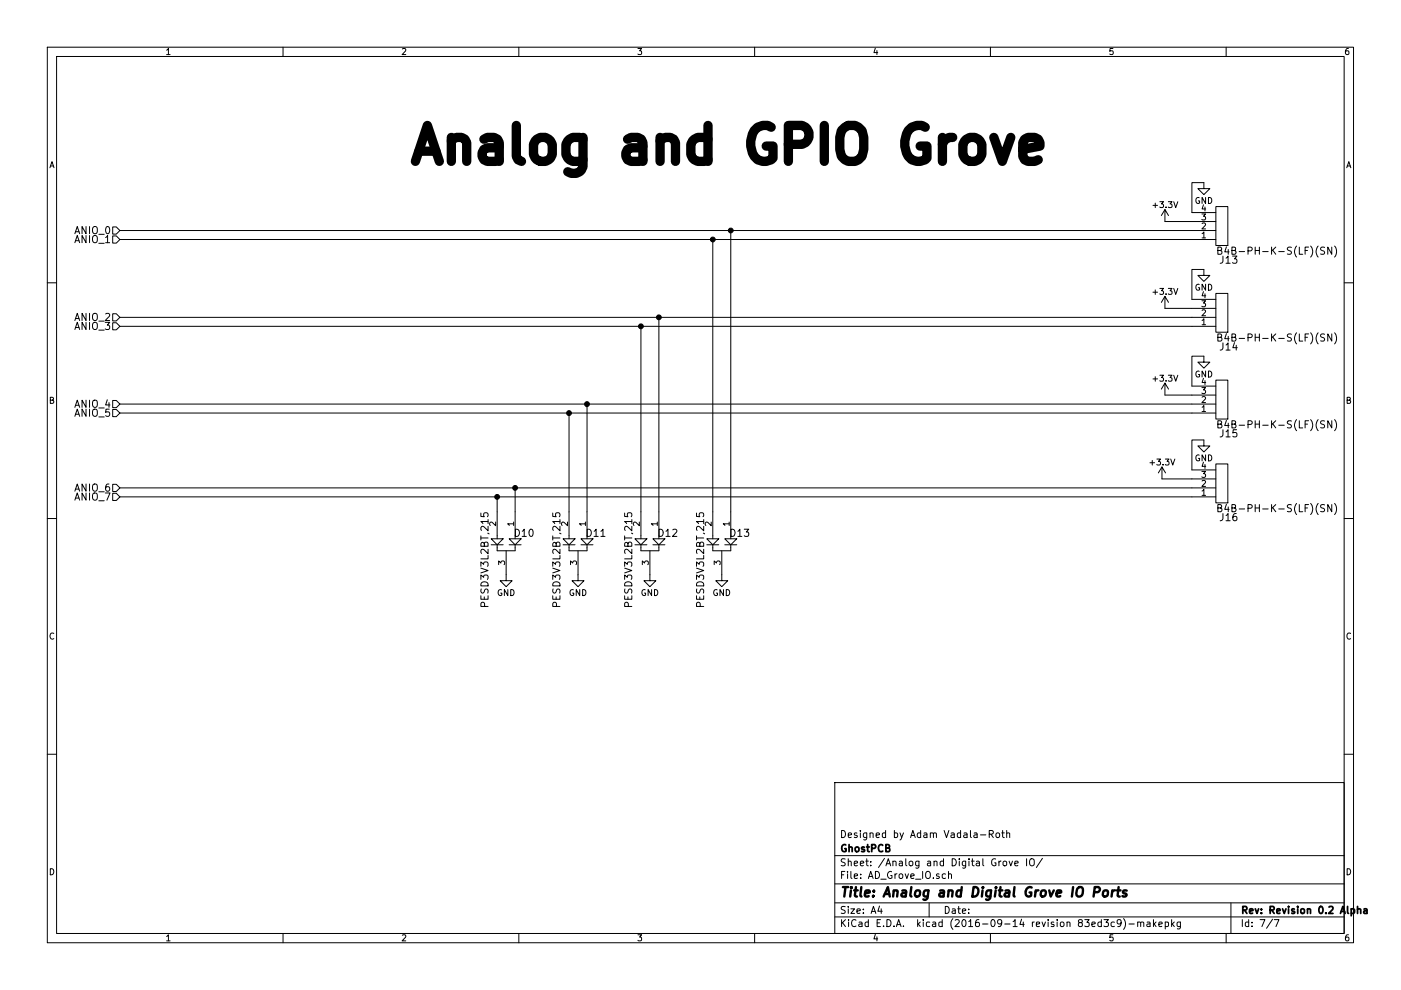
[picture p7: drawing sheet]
EESchema Schematic File Version 2
LIBS:power
LIBS:device
LIBS:transistors
LIBS:conn
LIBS:linear
LIBS:regul
LIBS:74xx
LIBS:cmos4000
LIBS:adc-dac
LIBS:memory
LIBS:xilinx
LIBS:microcontrollers
LIBS:dsp
LIBS:microchip
LIBS:analog_switches
LIBS:motorola
LIBS:texas
LIBS:intel
LIBS:audio
LIBS:interface
LIBS:digital-audio
LIBS:philips
LIBS:display
LIBS:cypress
LIBS:siliconi
LIBS:opto
LIBS:atmel
LIBS:contrib
LIBS:valves
LIBS:HydroPWNics_Lib
LIBS:ESP32-footprints-Shem-Lib
LIBS:ESP8266
LIBS:SunLeaf_V2-cache
EELAYER 25 0
EELAYER END
$Descr A4 11693 8268
encoding utf-8
Sheet 7 7
Title "Analog and Digital Grove IO Ports"
Date ""
Rev "Revision 0.2 Alpha"
Comp "GhostPCB"
Comment1 "Designed by Adam Vadala-Roth"
Comment2 ""
Comment3 ""
Comment4 ""
$EndDescr
Text HLabel 1000 1925 0    60   Input ~ 0
ANIO_0
Text HLabel 1000 2000 0    60   Input ~ 0
ANIO_1
Text HLabel 1000 2650 0    60   Input ~ 0
ANIO_2
Text HLabel 1000 2725 0    60   Input ~ 0
ANIO_3
Text HLabel 1000 3375 0    60   Input ~ 0
ANIO_4
Text HLabel 1000 3450 0    60   Input ~ 0
ANIO_5
Text HLabel 1000 4075 0    60   Input ~ 0
ANIO_6
Text HLabel 1000 4150 0    60   Input ~ 0
ANIO_7
$Comp
L PESD3V3L2BT,215 D10
U 1 1
P 4225 4525
F 0 "D10" V 4150 4675 60  0000 C CNN
F 1 "PESD3V3L2BT,215" H 4375 4350 60  0000 C CNN
F 2 "PCB_Footprints:PESD3V3L2BT,215" H 5650 6450 60  0001 C CNN
F 3 "http://www.nxp.com/documents/data_sheet/PESDXL2BT_SER.pdf" H 5850 6575 60  0001 C CNN
F 4 "0.15109 @ 6000" H 4075 4725 60  0001 C CNN "Cost"
F 5 "8 Sept 2016" H 4175 4825 60  0001 C CNN "Date Created"
F 6 "8 Sept 2016" H 4275 4925 60  0001 C CNN "Date Modified"
F 7 "Adam Vadala-Roth" H 4375 5025 60  0001 C CNN "Designer"
F 8 "1.13mm" H 4475 5125 60  0001 C CNN "Height"
F 9 "Yes" H 4575 5225 60  0001 C CNN "RhoS?"
F 10 "NXP Semiconductors" H 4675 5325 60  0001 C CNN "MFR"
F 11 "PESD3V3L2BT,215" H 4775 5425 60  0001 C CNN "MFR#"
F 12 "SMT/SMD" H 4875 5525 60  0001 C CNN "Mounting"
F 13 "2" H 4975 5625 60  0001 C CNN "Pin Count#"
F 14 "Active" H 5075 5725 60  0001 C CNN "Status"
F 15 "N/A" H 5175 5825 60  0001 C CNN "Tolerance"
F 16 "TVS Diode Array x2" H 5275 5925 60  0001 C CNN "Type"
F 17 "N/A" H 5375 6025 60  0001 C CNN "Voltage"
F 18 "N/A" H 5475 6125 60  0001 C CNN "Wattage"
F 19 "N/A" H 5575 6225 60  0001 C CNN "Component-Value"
F 20 "TVS DIODE 3.3VWM 26VC SOT23" H 5675 6325 60  0001 C CNN "Description"
	1    4225 4525
	0    1    1    0   
$EndComp
$Comp
L PESD3V3L2BT,215 D11
U 1 1
P 4825 4525
F 0 "D11" V 4750 4675 60  0000 C CNN
F 1 "PESD3V3L2BT,215" H 4975 4350 60  0000 C CNN
F 2 "PCB_Footprints:PESD3V3L2BT,215" H 6250 6450 60  0001 C CNN
F 3 "http://www.nxp.com/documents/data_sheet/PESDXL2BT_SER.pdf" H 6450 6575 60  0001 C CNN
F 4 "0.15109 @ 6000" H 4675 4725 60  0001 C CNN "Cost"
F 5 "8 Sept 2016" H 4775 4825 60  0001 C CNN "Date Created"
F 6 "8 Sept 2016" H 4875 4925 60  0001 C CNN "Date Modified"
F 7 "Adam Vadala-Roth" H 4975 5025 60  0001 C CNN "Designer"
F 8 "1.13mm" H 5075 5125 60  0001 C CNN "Height"
F 9 "Yes" H 5175 5225 60  0001 C CNN "RhoS?"
F 10 "NXP Semiconductors" H 5275 5325 60  0001 C CNN "MFR"
F 11 "PESD3V3L2BT,215" H 5375 5425 60  0001 C CNN "MFR#"
F 12 "SMT/SMD" H 5475 5525 60  0001 C CNN "Mounting"
F 13 "2" H 5575 5625 60  0001 C CNN "Pin Count#"
F 14 "Active" H 5675 5725 60  0001 C CNN "Status"
F 15 "N/A" H 5775 5825 60  0001 C CNN "Tolerance"
F 16 "TVS Diode Array x2" H 5875 5925 60  0001 C CNN "Type"
F 17 "N/A" H 5975 6025 60  0001 C CNN "Voltage"
F 18 "N/A" H 6075 6125 60  0001 C CNN "Wattage"
F 19 "N/A" H 6175 6225 60  0001 C CNN "Component-Value"
F 20 "TVS DIODE 3.3VWM 26VC SOT23" H 6275 6325 60  0001 C CNN "Description"
	1    4825 4525
	0    1    1    0   
$EndComp
$Comp
L PESD3V3L2BT,215 D12
U 1 1
P 5425 4525
F 0 "D12" V 5350 4675 60  0000 C CNN
F 1 "PESD3V3L2BT,215" H 5575 4350 60  0000 C CNN
F 2 "PCB_Footprints:PESD3V3L2BT,215" H 6850 6450 60  0001 C CNN
F 3 "http://www.nxp.com/documents/data_sheet/PESDXL2BT_SER.pdf" H 7050 6575 60  0001 C CNN
F 4 "0.15109 @ 6000" H 5275 4725 60  0001 C CNN "Cost"
F 5 "8 Sept 2016" H 5375 4825 60  0001 C CNN "Date Created"
F 6 "8 Sept 2016" H 5475 4925 60  0001 C CNN "Date Modified"
F 7 "Adam Vadala-Roth" H 5575 5025 60  0001 C CNN "Designer"
F 8 "1.13mm" H 5675 5125 60  0001 C CNN "Height"
F 9 "Yes" H 5775 5225 60  0001 C CNN "RhoS?"
F 10 "NXP Semiconductors" H 5875 5325 60  0001 C CNN "MFR"
F 11 "PESD3V3L2BT,215" H 5975 5425 60  0001 C CNN "MFR#"
F 12 "SMT/SMD" H 6075 5525 60  0001 C CNN "Mounting"
F 13 "2" H 6175 5625 60  0001 C CNN "Pin Count#"
F 14 "Active" H 6275 5725 60  0001 C CNN "Status"
F 15 "N/A" H 6375 5825 60  0001 C CNN "Tolerance"
F 16 "TVS Diode Array x2" H 6475 5925 60  0001 C CNN "Type"
F 17 "N/A" H 6575 6025 60  0001 C CNN "Voltage"
F 18 "N/A" H 6675 6125 60  0001 C CNN "Wattage"
F 19 "N/A" H 6775 6225 60  0001 C CNN "Component-Value"
F 20 "TVS DIODE 3.3VWM 26VC SOT23" H 6875 6325 60  0001 C CNN "Description"
	1    5425 4525
	0    1    1    0   
$EndComp
$Comp
L PESD3V3L2BT,215 D13
U 1 1
P 6025 4525
F 0 "D13" V 5950 4675 60  0000 C CNN
F 1 "PESD3V3L2BT,215" H 6175 4350 60  0000 C CNN
F 2 "PCB_Footprints:PESD3V3L2BT,215" H 7450 6450 60  0001 C CNN
F 3 "http://www.nxp.com/documents/data_sheet/PESDXL2BT_SER.pdf" H 7650 6575 60  0001 C CNN
F 4 "0.15109 @ 6000" H 5875 4725 60  0001 C CNN "Cost"
F 5 "8 Sept 2016" H 5975 4825 60  0001 C CNN "Date Created"
F 6 "8 Sept 2016" H 6075 4925 60  0001 C CNN "Date Modified"
F 7 "Adam Vadala-Roth" H 6175 5025 60  0001 C CNN "Designer"
F 8 "1.13mm" H 6275 5125 60  0001 C CNN "Height"
F 9 "Yes" H 6375 5225 60  0001 C CNN "RhoS?"
F 10 "NXP Semiconductors" H 6475 5325 60  0001 C CNN "MFR"
F 11 "PESD3V3L2BT,215" H 6575 5425 60  0001 C CNN "MFR#"
F 12 "SMT/SMD" H 6675 5525 60  0001 C CNN "Mounting"
F 13 "2" H 6775 5625 60  0001 C CNN "Pin Count#"
F 14 "Active" H 6875 5725 60  0001 C CNN "Status"
F 15 "N/A" H 6975 5825 60  0001 C CNN "Tolerance"
F 16 "TVS Diode Array x2" H 7075 5925 60  0001 C CNN "Type"
F 17 "N/A" H 7175 6025 60  0001 C CNN "Voltage"
F 18 "N/A" H 7275 6125 60  0001 C CNN "Wattage"
F 19 "N/A" H 7375 6225 60  0001 C CNN "Component-Value"
F 20 "TVS DIODE 3.3VWM 26VC SOT23" H 7475 6325 60  0001 C CNN "Description"
	1    6025 4525
	0    1    1    0   
$EndComp
Wire Wire Line
	1000 2650 9950 2650
Wire Wire Line
	1000 2725 9950 2725
Wire Wire Line
	1000 3375 9950 3375
Wire Wire Line
	1000 3450 9950 3450
Wire Wire Line
	1000 4075 9950 4075
Wire Wire Line
	1000 4150 9950 4150
Wire Wire Line
	1000 2000 9950 2000
Wire Wire Line
	1000 1925 9950 1925
Connection ~ 4300 4075
Connection ~ 4150 4150
Connection ~ 4900 3375
Connection ~ 4750 3450
Connection ~ 5350 2725
Connection ~ 5500 2650
Connection ~ 6100 1925
$Comp
L GND #PWR73
U 1 1
P 4225 4800
F 0 "#PWR73" H 4225 4550 50  0001 C CNN
F 1 "GND" H 4225 4650 50  0000 C CNN
F 2 "" H 4225 4800 50  0000 C CNN
F 3 "" H 4225 4800 50  0000 C CNN
	1    4225 4800
	1    0    0    -1  
$EndComp
$Comp
L GND #PWR74
U 1 1
P 4825 4800
F 0 "#PWR74" H 4825 4550 50  0001 C CNN
F 1 "GND" H 4825 4650 50  0000 C CNN
F 2 "" H 4825 4800 50  0000 C CNN
F 3 "" H 4825 4800 50  0000 C CNN
	1    4825 4800
	1    0    0    -1  
$EndComp
$Comp
L GND #PWR75
U 1 1
P 5425 4800
F 0 "#PWR75" H 5425 4550 50  0001 C CNN
F 1 "GND" H 5425 4650 50  0000 C CNN
F 2 "" H 5425 4800 50  0000 C CNN
F 3 "" H 5425 4800 50  0000 C CNN
	1    5425 4800
	1    0    0    -1  
$EndComp
$Comp
L GND #PWR76
U 1 1
P 6025 4800
F 0 "#PWR76" H 6025 4550 50  0001 C CNN
F 1 "GND" H 6025 4650 50  0000 C CNN
F 2 "" H 6025 4800 50  0000 C CNN
F 3 "" H 6025 4800 50  0000 C CNN
	1    6025 4800
	1    0    0    -1  
$EndComp
$Comp
L GND #PWR84
U 1 1
P 10050 3675
F 0 "#PWR84" H 10050 3425 50  0001 C CNN
F 1 "GND" H 10050 3525 50  0000 C CNN
F 2 "" H 10050 3675 50  0000 C CNN
F 3 "" H 10050 3675 50  0000 C CNN
	1    10050 3675
	1    0    0    -1  
$EndComp
$Comp
L GND #PWR83
U 1 1
P 10050 2975
F 0 "#PWR83" H 10050 2725 50  0001 C CNN
F 1 "GND" H 10050 2825 50  0000 C CNN
F 2 "" H 10050 2975 50  0000 C CNN
F 3 "" H 10050 2975 50  0000 C CNN
	1    10050 2975
	1    0    0    -1  
$EndComp
$Comp
L GND #PWR82
U 1 1
P 10050 2250
F 0 "#PWR82" H 10050 2000 50  0001 C CNN
F 1 "GND" H 10050 2100 50  0000 C CNN
F 2 "" H 10050 2250 50  0000 C CNN
F 3 "" H 10050 2250 50  0000 C CNN
	1    10050 2250
	1    0    0    -1  
$EndComp
$Comp
L GND #PWR81
U 1 1
P 10050 1525
F 0 "#PWR81" H 10050 1275 50  0001 C CNN
F 1 "GND" H 10050 1375 50  0000 C CNN
F 2 "" H 10050 1525 50  0000 C CNN
F 3 "" H 10050 1525 50  0000 C CNN
	1    10050 1525
	1    0    0    -1  
$EndComp
Wire Wire Line
	10050 3675 9950 3675
Wire Wire Line
	9950 3675 9950 3925
Wire Wire Line
	10050 2975 9950 2975
Wire Wire Line
	9950 2975 9950 3225
Wire Wire Line
	10050 2250 9950 2250
Wire Wire Line
	9950 2250 9950 2500
Wire Wire Line
	10050 1525 9950 1525
Wire Wire Line
	9950 1525 9950 1775
$Comp
L +3.3V #PWR77
U 1 1
P 9700 4000
F 0 "#PWR77" H 9700 3850 50  0001 C CNN
F 1 "+3.3V" H 9700 4140 50  0000 C CNN
F 2 "" H 9700 4000 50  0000 C CNN
F 3 "" H 9700 4000 50  0000 C CNN
	1    9700 4000
	1    0    0    -1  
$EndComp
Wire Wire Line
	9700 4000 9950 4000
$Comp
L +3.3V #PWR80
U 1 1
P 9725 3300
F 0 "#PWR80" H 9725 3150 50  0001 C CNN
F 1 "+3.3V" H 9725 3440 50  0000 C CNN
F 2 "" H 9725 3300 50  0000 C CNN
F 3 "" H 9725 3300 50  0000 C CNN
	1    9725 3300
	1    0    0    -1  
$EndComp
Wire Wire Line
	9950 3300 9725 3300
$Comp
L +3.3V #PWR79
U 1 1
P 9725 2575
F 0 "#PWR79" H 9725 2425 50  0001 C CNN
F 1 "+3.3V" H 9725 2715 50  0000 C CNN
F 2 "" H 9725 2575 50  0000 C CNN
F 3 "" H 9725 2575 50  0000 C CNN
	1    9725 2575
	1    0    0    -1  
$EndComp
Wire Wire Line
	9725 2575 9950 2575
$Comp
L +3.3V #PWR78
U 1 1
P 9725 1850
F 0 "#PWR78" H 9725 1700 50  0001 C CNN
F 1 "+3.3V" H 9725 1990 50  0000 C CNN
F 2 "" H 9725 1850 50  0000 C CNN
F 3 "" H 9725 1850 50  0000 C CNN
	1    9725 1850
	1    0    0    -1  
$EndComp
Wire Wire Line
	9725 1850 9950 1850
$Comp
L B4B-PH-K-S(LF)(SN) J13
U 1 1
P 10150 1925
F 0 "J13" H 10125 2175 60  0000 R CNN
F 1 "B4B-PH-K-S(LF)(SN)" H 10150 2100 60  0000 R CNN
F 2 "PCB_Footprints:B4B-PH-K-S(LF)(SN)" H 10000 2000 60  0001 C CNN
F 3 "http://www.jst-mfg.com/product/pdf/eng/ePH.pdf" H 9875 2300 60  0001 C CNN
F 4 "0.09682 @ 5000" H 9975 2400 60  0001 C CNN "Cost"
F 5 "9 Sept 2016" H 10075 2500 60  0001 C CNN "Date Created "
F 6 "9 Sept 2016" H 10175 2600 60  0001 C CNN "Date Modified"
F 7 "Adam Vadala-Roth" H 10275 2700 60  0001 C CNN "Designer "
F 8 "8mm" H 10375 2800 60  0001 C CNN "Height"
F 9 "Yes" H 10475 2900 60  0001 C CNN "RHoS?"
F 10 "JST Sales America Inc" H 10575 3000 60  0001 C CNN "MFR"
F 11 "B4B-PH-K-S(LF)(SN)" H 10675 3100 60  0001 C CNN "MFR#"
F 12 "Through Hole" H 10775 3200 60  0001 C CNN "Mounting"
F 13 "4" H 10875 3300 60  0001 C CNN "Pin Count#"
F 14 "Active" H 10975 3400 60  0001 C CNN "Status"
F 15 "N/A" H 11075 3500 60  0001 C CNN "Tolerance"
F 16 "Through Hole vertical connector." H 11175 3600 60  0001 C CNN "Type"
F 17 "N/A" H 11275 3700 60  0001 C CNN "Voltage"
F 18 "N/A" H 11375 3800 60  0001 C CNN "Wattage"
F 19 "N/A" H 11475 3900 60  0001 C CNN "Component-Value"
F 20 "4 Positions Header, Shrouded Connector 0.079\" (2.00mm) Through Hole Tin" H 11575 4000 60  0001 C CNN "Description"
	1    10150 1925
	-1   0    0    1   
$EndComp
$Comp
L B4B-PH-K-S(LF)(SN) J14
U 1 1
P 10150 2650
F 0 "J14" H 10125 2900 60  0000 R CNN
F 1 "B4B-PH-K-S(LF)(SN)" H 10150 2825 60  0000 R CNN
F 2 "PCB_Footprints:B4B-PH-K-S(LF)(SN)" H 10000 2725 60  0001 C CNN
F 3 "http://www.jst-mfg.com/product/pdf/eng/ePH.pdf" H 9875 3025 60  0001 C CNN
F 4 "0.09682 @ 5000" H 9975 3125 60  0001 C CNN "Cost"
F 5 "9 Sept 2016" H 10075 3225 60  0001 C CNN "Date Created "
F 6 "9 Sept 2016" H 10175 3325 60  0001 C CNN "Date Modified"
F 7 "Adam Vadala-Roth" H 10275 3425 60  0001 C CNN "Designer "
F 8 "8mm" H 10375 3525 60  0001 C CNN "Height"
F 9 "Yes" H 10475 3625 60  0001 C CNN "RHoS?"
F 10 "JST Sales America Inc" H 10575 3725 60  0001 C CNN "MFR"
F 11 "B4B-PH-K-S(LF)(SN)" H 10675 3825 60  0001 C CNN "MFR#"
F 12 "Through Hole" H 10775 3925 60  0001 C CNN "Mounting"
F 13 "4" H 10875 4025 60  0001 C CNN "Pin Count#"
F 14 "Active" H 10975 4125 60  0001 C CNN "Status"
F 15 "N/A" H 11075 4225 60  0001 C CNN "Tolerance"
F 16 "Through Hole vertical connector." H 11175 4325 60  0001 C CNN "Type"
F 17 "N/A" H 11275 4425 60  0001 C CNN "Voltage"
F 18 "N/A" H 11375 4525 60  0001 C CNN "Wattage"
F 19 "N/A" H 11475 4625 60  0001 C CNN "Component-Value"
F 20 "4 Positions Header, Shrouded Connector 0.079\" (2.00mm) Through Hole Tin" H 11575 4725 60  0001 C CNN "Description"
	1    10150 2650
	-1   0    0    1   
$EndComp
$Comp
L B4B-PH-K-S(LF)(SN) J15
U 1 1
P 10150 3375
F 0 "J15" H 10125 3625 60  0000 R CNN
F 1 "B4B-PH-K-S(LF)(SN)" H 10150 3550 60  0000 R CNN
F 2 "PCB_Footprints:B4B-PH-K-S(LF)(SN)" H 10000 3450 60  0001 C CNN
F 3 "http://www.jst-mfg.com/product/pdf/eng/ePH.pdf" H 9875 3750 60  0001 C CNN
F 4 "0.09682 @ 5000" H 9975 3850 60  0001 C CNN "Cost"
F 5 "9 Sept 2016" H 10075 3950 60  0001 C CNN "Date Created "
F 6 "9 Sept 2016" H 10175 4050 60  0001 C CNN "Date Modified"
F 7 "Adam Vadala-Roth" H 10275 4150 60  0001 C CNN "Designer "
F 8 "8mm" H 10375 4250 60  0001 C CNN "Height"
F 9 "Yes" H 10475 4350 60  0001 C CNN "RHoS?"
F 10 "JST Sales America Inc" H 10575 4450 60  0001 C CNN "MFR"
F 11 "B4B-PH-K-S(LF)(SN)" H 10675 4550 60  0001 C CNN "MFR#"
F 12 "Through Hole" H 10775 4650 60  0001 C CNN "Mounting"
F 13 "4" H 10875 4750 60  0001 C CNN "Pin Count#"
F 14 "Active" H 10975 4850 60  0001 C CNN "Status"
F 15 "N/A" H 11075 4950 60  0001 C CNN "Tolerance"
F 16 "Through Hole vertical connector." H 11175 5050 60  0001 C CNN "Type"
F 17 "N/A" H 11275 5150 60  0001 C CNN "Voltage"
F 18 "N/A" H 11375 5250 60  0001 C CNN "Wattage"
F 19 "N/A" H 11475 5350 60  0001 C CNN "Component-Value"
F 20 "4 Positions Header, Shrouded Connector 0.079\" (2.00mm) Through Hole Tin" H 11575 5450 60  0001 C CNN "Description"
	1    10150 3375
	-1   0    0    1   
$EndComp
$Comp
L B4B-PH-K-S(LF)(SN) J16
U 1 1
P 10150 4075
F 0 "J16" H 10125 4325 60  0000 R CNN
F 1 "B4B-PH-K-S(LF)(SN)" H 10150 4250 60  0000 R CNN
F 2 "PCB_Footprints:B4B-PH-K-S(LF)(SN)" H 10000 4150 60  0001 C CNN
F 3 "http://www.jst-mfg.com/product/pdf/eng/ePH.pdf" H 9875 4450 60  0001 C CNN
F 4 "0.09682 @ 5000" H 9975 4550 60  0001 C CNN "Cost"
F 5 "9 Sept 2016" H 10075 4650 60  0001 C CNN "Date Created "
F 6 "9 Sept 2016" H 10175 4750 60  0001 C CNN "Date Modified"
F 7 "Adam Vadala-Roth" H 10275 4850 60  0001 C CNN "Designer "
F 8 "8mm" H 10375 4950 60  0001 C CNN "Height"
F 9 "Yes" H 10475 5050 60  0001 C CNN "RHoS?"
F 10 "JST Sales America Inc" H 10575 5150 60  0001 C CNN "MFR"
F 11 "B4B-PH-K-S(LF)(SN)" H 10675 5250 60  0001 C CNN "MFR#"
F 12 "Through Hole" H 10775 5350 60  0001 C CNN "Mounting"
F 13 "4" H 10875 5450 60  0001 C CNN "Pin Count#"
F 14 "Active" H 10975 5550 60  0001 C CNN "Status"
F 15 "N/A" H 11075 5650 60  0001 C CNN "Tolerance"
F 16 "Through Hole vertical connector." H 11175 5750 60  0001 C CNN "Type"
F 17 "N/A" H 11275 5850 60  0001 C CNN "Voltage"
F 18 "N/A" H 11375 5950 60  0001 C CNN "Wattage"
F 19 "N/A" H 11475 6050 60  0001 C CNN "Component-Value"
F 20 "4 Positions Header, Shrouded Connector 0.079\" (2.00mm) Through Hole Tin" H 11575 6150 60  0001 C CNN "Description"
	1    10150 4075
	-1   0    0    1   
$EndComp
Wire Wire Line
	5950 4275 5950 2000
Connection ~ 5950 2000
Wire Wire Line
	6100 1925 6100 4275
Wire Wire Line
	5500 2650 5500 4275
Wire Wire Line
	5350 4275 5350 2725
Wire Wire Line
	4900 3375 4900 4275
Wire Wire Line
	4750 3450 4750 4275
Wire Wire Line
	4300 4075 4300 4275
Wire Wire Line
	4150 4150 4150 4275
Text Notes 3400 1400 0    300  ~ 60
Analog and GPIO Grove
$EndSCHEMATC
